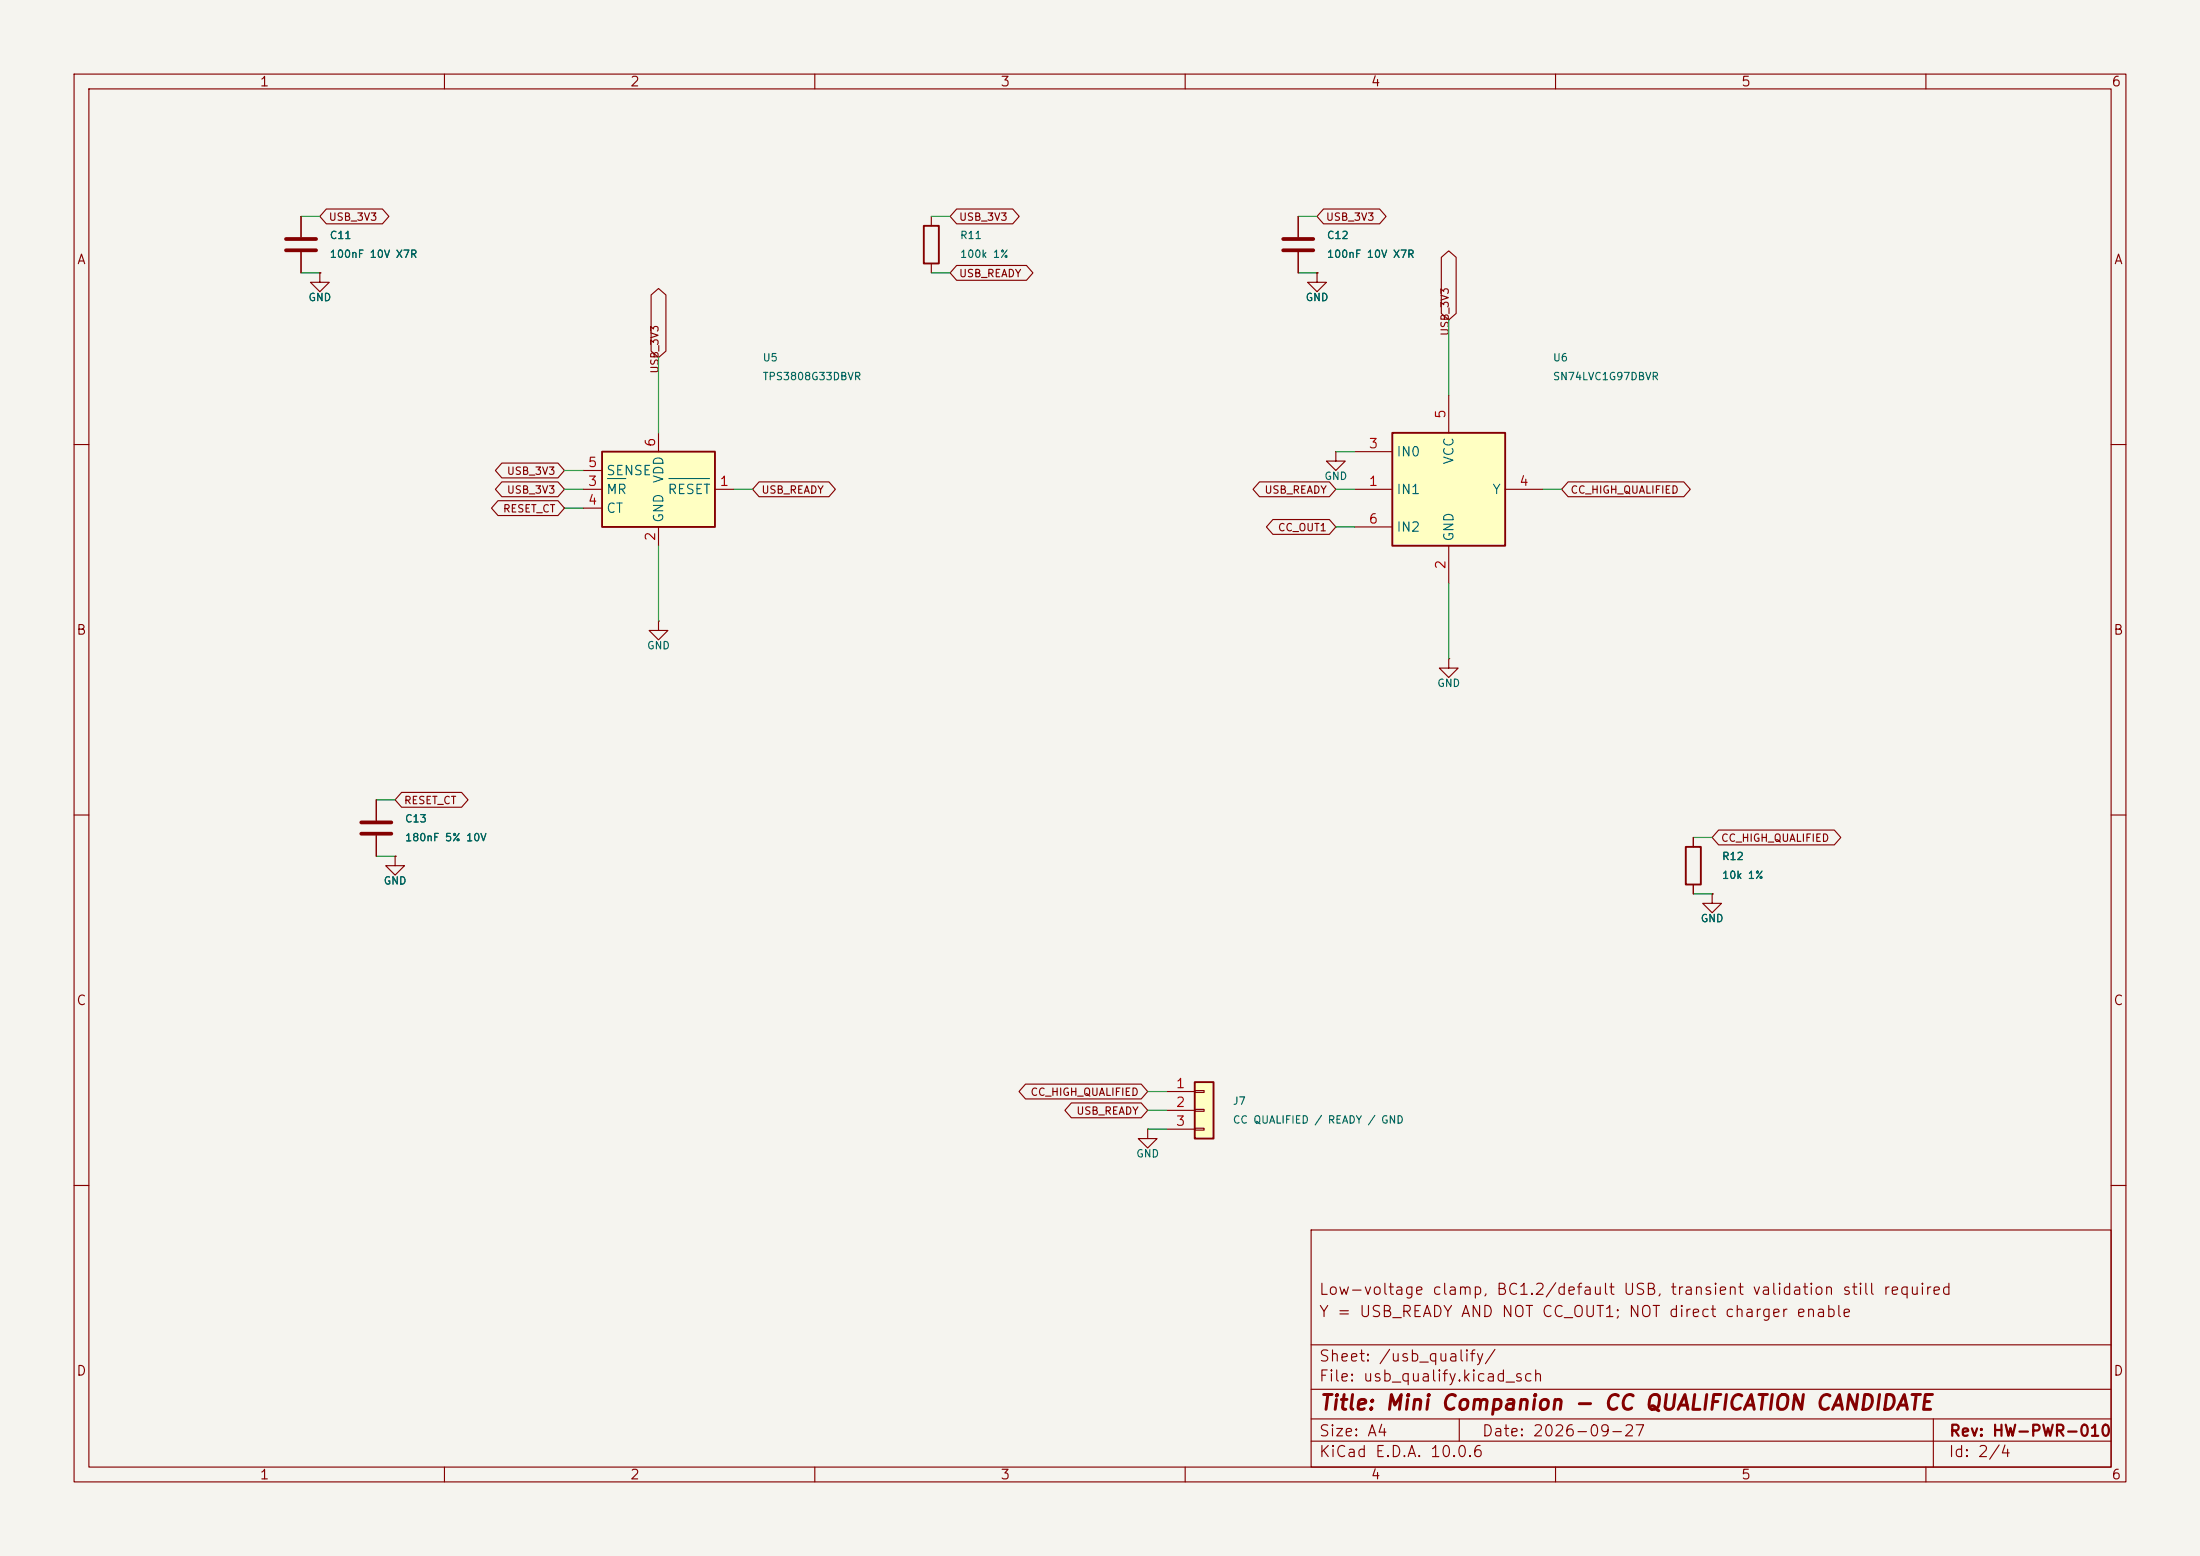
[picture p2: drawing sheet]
<svg xmlns="http://www.w3.org/2000/svg" width="297mm" height="210mm" viewBox="0 0 297 210" stroke-linecap="round" stroke-linejoin="round" font-family="sans-serif">
<path d="M0 0h297v210h-297z" fill="#f5f4ef" stroke="#f5f4ef" stroke-width=".14"/>
<g fill="none" stroke="#840000" stroke-width=".15">
<path d="M10 10h277v190h-277zM12 12h273v186h-273zM60 10v2M110 10v2M160 10v2M210 10v2M260 10v2M10 60h2M285 60h2M10 110h2M285 110h2M10 160h2"/>
<path d="M177 166h108v32h-108zM285 160h2M60 198v2M110 198v2M160 198v2M177 194.5h108M177 191.5h108M177 187.5h108M177 181.5h108M197 191.5v3M210 198v2M260 198v2"/>
<path d="M261 191.5v6.5"/>
</g>
<path d="M81.3 61h15.2v10.1h-15.2z" fill="#ffffc2"/>
<path d="M81.3 61h15.2v10.1h-15.2z" fill="none" stroke="#840000" stroke-width=".25"/>
<g fill="none" stroke="#840000" stroke-width=".15">
<path d="M40.6 29.2v2.8M40.6 34v2.8M43.2 36.8v1.3h1.2l-1.2 1.3-1.3-1.3h1.3M43.2 36.8h.1M88.9 58.4v2.6M78.7 66h2.6M78.7 68.6h2.6M78.7 63.5h2.6M88.9 71.1v2.6M96.5 66h2.6M53.3 115.6v1.2h1.3l-1.3 1.3-1.2-1.3h1.2M53.3 115.6h.1"/>
<path d="M154.9 152.4v1.3h1.3l-1.3 1.2-1.2-1.2h1.2M154.9 152.4h.1"/>
</g>
<path d="M82 64.6h2.5M90.3 64.6h5.5" fill="none" stroke="#006464" stroke-width=".15"/>
<path d="M38.6 32.3h4.1M38.6 33.8h4.1" fill="none" stroke="#840000" stroke-width=".51"/>
<path d="M161.3 146.1h2.5v7.6h-2.5z" fill="#ffffc2"/>
<path d="M161.3 146.1h2.5v7.6h-2.5z" fill="none" stroke="#840000" stroke-width=".25"/>
<path d="M157.5 147.3h3.8M157.5 149.9h3.8M157.5 152.4h3.8M161.3 147.2h1.3v.2h-1.3zM161.3 149.7h1.3v.3h-1.3zM161.3 152.3h1.3v.2h-1.3z" fill="none" stroke="#840000" stroke-width=".15"/>
<path d="M188 58.4h15.2v15.3h-15.2z" fill="#ffffc2"/>
<path d="M124.7 30.5h2v5.1h-2zM188 58.4h15.2v15.3h-15.2zM227.6 114.3h2v5.1h-2z" fill="none" stroke="#840000" stroke-width=".25"/>
<g fill="none" stroke="#840000" stroke-width=".15">
<path d="M40.6 29.2v2.8M40.6 34v2.8M43.2 36.8h.1M44.1 28.2h7.5l.9 1-.9 1h-7.5l-.9-1zM87.9 39.8l1-.9 1 .9v7.6l-1 .9-1-.9zM125.7 29.2v1.3M125.7 35.6v1.2M129.1 28.2h7.6l.9 1-.9 1h-7.6l-.8-1zM129.1 35.8h9.5l.9 1-.9 1h-9.5l-.8-1zM175.3 29.2v2.8M175.3 34v2.8M177.8 36.8v1.3h1.3l-1.3 1.3-1.3-1.3h1.3"/>
<path d="M177.8 36.8h.1M178.7 28.2h7.5l.9 1-.9 1h-7.5l-.9-1zM194.6 34.7l1-.8 1 .8v7.6l-1 .9-1-.9zM195.6 53.3v5.1M67.2 67.6h8.1l.9 1-.9 1h-8.1l-.8-1zM67.8 65h7.5l.9 1-.9 1h-7.5l-.9-1zM67.8 62.5h7.5l.9 1-.9 1h-7.5l-.9-1zM102.5 65h9.4l.9 1-.9 1h-9.4l-.9-1zM170 65h9.5l.8 1-.8 1h-9.5l-.8-1zM171.8 70.1h7.7l.8 1-.8 1h-7.7l-.8-1zM180.3 61v1.2h1.3l-1.3 1.3-1.2-1.3h1.2M180.3 61h.1"/>
<path d="M182.9 66h5.1M182.9 61h5.1M182.9 71.1h5.1M195.6 73.7v5M203.2 66h5.1M211.7 65h15.6l.9 1-.9 1h-15.6l-.9-1zM88.9 83.8v1.3h1.3l-1.3 1.3-1.3-1.3h1.3M88.9 83.8h.1M195.6 88.9v1.3h1.2l-1.2 1.2-1.3-1.2h1.3M195.6 88.9h.1M50.8 108v2.7M50.8 112.8v2.8"/>
<path d="M53.3 115.6h.1M54.2 106.9h8.1l.9 1.1-.9 1h-8.1l-.9-1zM228.6 113v1.3M228.6 119.4v1.3M232 112h15.6l.9 1-.9 1h-15.6l-.9-1zM231.1 120.7v1.2h1.3l-1.3 1.3-1.2-1.3h1.2M231.1 120.7h.1M138.4 146.3h15.7l.8 1-.8 1h-15.7l-.8-1zM144.6 148.9h9.5l.8 1-.8 1h-9.5l-.8-1z"/>
</g>
<path d="M173.2 32.3h4.1M173.2 33.8h4.1M48.8 111h4M48.8 112.5h4" fill="none" stroke="#840000" stroke-width=".51"/>
<g fill="none" stroke="#009600" stroke-width=".15">
<path d="M40.6 29.2h2.6M40.6 36.8h2.6M125.7 29.2h2.6M125.7 36.8h2.6M175.3 29.2h2.5M175.3 36.8h2.5M88.9 48.3v10.1M195.6 43.2v10.1M76.2 66h2.5M76.2 63.5h2.5M76.2 68.6h2.5M88.9 73.7v10.1"/>
<path d="M99.1 66h2.5M180.3 66h2.6M180.3 71.1h2.6M180.3 61h2.6M195.6 78.7v10.2M208.3 66h2.5M50.8 108h2.5M50.8 115.6h2.5M228.6 113h2.5M228.6 120.7h2.5M154.9 147.3h2.6M154.9 152.4h2.6"/>
<path d="M154.9 149.9h2.6"/>
</g>
<text font-size="2" fill="#840000" x="178" y="190.8">Title: Mini Companion - CC QUALIFICATION CANDIDATE</text>
<g font-size="1.5" fill="#840000">
<text x="178" y="178.1">Y = USB_READY AND NOT CC_OUT1; NOT direct charger enable</text>
<text x="178" y="175.1">Low-voltage clamp, BC1.2/default USB, transient validation still required</text>
<text x="178" y="184.1">Sheet: /usb_qualify/</text>
<text x="178" y="186.8">File: usb_qualify.kicad_sch</text>
<text x="178" y="197">KiCad E.D.A. 10.0.6</text>
<text x="178" y="194.2">Size: A4</text>
<text x="200" y="194.2">Date: 2026-09-27</text>
<text x="263" y="197">Id: 2/4</text>
<text x="263" y="194.2">Rev: HW-PWR-010</text>
</g>
<g font-size="1.3" fill="#840000">
<text x="35" y="12">1</text>
<text x="85" y="12">2</text>
<text x="135" y="12">3</text>
<text x="185" y="12">4</text>
<text x="235" y="12">5</text>
<text x="285" y="12">6</text>
<text x="10.3" y="36">A</text>
<text x="285.3" y="36">A</text>
<text x="10.2" y="86">B</text>
<text x="285.2" y="86">B</text>
<text x="10.2" y="136">C</text>
<text x="285.2" y="136">C</text>
<text x="10.2" y="186">D</text>
<text x="285.2" y="186">D</text>
<text x="35" y="200">1</text>
<text x="85" y="200">2</text>
<text x="135" y="200">3</text>
<text x="185" y="200">4</text>
<text x="235" y="200">5</text>
<text x="285" y="200">6</text>
</g>
<g font-size="1.3" fill="#a90000">
<text x="195.4" y="56.6" transform="rotate(-90 195.4 56.6)">5</text>
<text x="79.3" y="65.9">3</text>
<text x="79.3" y="63.4">5</text>
<text x="88.8" y="60.4" transform="rotate(-90 88.8 60.4)">6</text>
<text x="97.1" y="65.9">1</text>
<text x="184.7" y="65.9">1</text>
<text x="184.7" y="60.8">3</text>
<text x="205" y="65.9">4</text>
<text x="79.3" y="68.4">4</text>
<text x="184.7" y="71">6</text>
<text x="88.8" y="73.1" transform="rotate(-90 88.8 73.1)">2</text>
<text x="195.4" y="76.9" transform="rotate(-90 195.4 76.9)">2</text>
<text x="158.7" y="147.2">1</text>
<text x="158.7" y="149.7">2</text>
<text x="158.7" y="152.3">3</text>
</g>
<g font-size="1.3" fill="#006464">
<text x="81.8" y="64.5">SENSE</text>
<text x="89.9" y="65.3" transform="rotate(-90 89.9 65.3)">VDD</text>
<text x="188.4" y="61.9">IN0</text>
<text x="196.5" y="62.8" transform="rotate(-90 196.5 62.8)">VCC</text>
<text x="81.8" y="67">MR</text>
<text x="81.8" y="69.5">CT</text>
<text x="89.9" y="70.6" transform="rotate(-90 89.9 70.6)">GND</text>
<text x="90" y="67">RESET</text>
<text x="188.4" y="67">IN1</text>
<text x="201.4" y="67">Y</text>
<text x="188.4" y="72.1">IN2</text>
<text x="196.5" y="73.2" transform="rotate(-90 196.5 73.2)">GND</text>
</g>
<g font-size="1" fill="#840000">
<text x="44.3" y="30">USB_3V3</text>
<text x="129.4" y="30">USB_3V3</text>
<text x="178.9" y="30">USB_3V3</text>
<text x="129.4" y="37.7">USB_READY</text>
<text x="195.8" y="45.4" transform="rotate(-90 195.8 45.4)">USB_3V3</text>
<text x="89.1" y="50.5" transform="rotate(-90 89.1 50.5)">USB_3V3</text>
<text x="68.4" y="64.3">USB_3V3</text>
<text x="67.8" y="69.4">RESET_CT</text>
<text x="68.4" y="66.9">USB_3V3</text>
<text x="102.7" y="66.9">USB_READY</text>
<text x="170.6" y="66.9">USB_READY</text>
<text x="172.4" y="71.9">CC_OUT1</text>
<text x="211.9" y="66.9">CC_HIGH_QUALIFIED</text>
<text x="54.5" y="108.8">RESET_CT</text>
<text x="232.3" y="113.9">CC_HIGH_QUALIFIED</text>
<text x="139" y="148.1">CC_HIGH_QUALIFIED</text>
<text x="145.2" y="150.7">USB_READY</text>
</g>
<g font-size="1" fill="#006464">
<text x="44.4" y="32.5">C11</text>
<text x="44.4" y="35">100nF 10V X7R</text>
<text x="129.5" y="32.5">R11</text>
<text x="129.5" y="35">100k 1%</text>
<text x="179.1" y="32.5">C12</text>
<text x="179.1" y="35">100nF 10V X7R</text>
<text x="41.6" y="40.9">GND</text>
<text x="176.2" y="40.9">GND</text>
<text x="102.9" y="49">U5</text>
<text x="102.9" y="51.6">TPS3808G33DBVR</text>
<text x="209.6" y="49">U6</text>
<text x="209.6" y="51.6">SN74LVC1G97DBVR</text>
<text x="178.7" y="65">GND</text>
<text x="87.3" y="87.9">GND</text>
<text x="194" y="93">GND</text>
<text x="54.6" y="111.2">C13</text>
<text x="54.6" y="113.8">180nF 5% 10V</text>
<text x="51.7" y="119.6">GND</text>
<text x="232.4" y="116.3">R12</text>
<text x="232.4" y="118.9">10k 1%</text>
<text x="229.5" y="124.7">GND</text>
<text x="166.4" y="149.3">J7</text>
<text x="166.4" y="151.9">CC QUALIFIED / READY / GND</text>
<text x="153.3" y="156.5">GND</text>
</g>
</svg>
